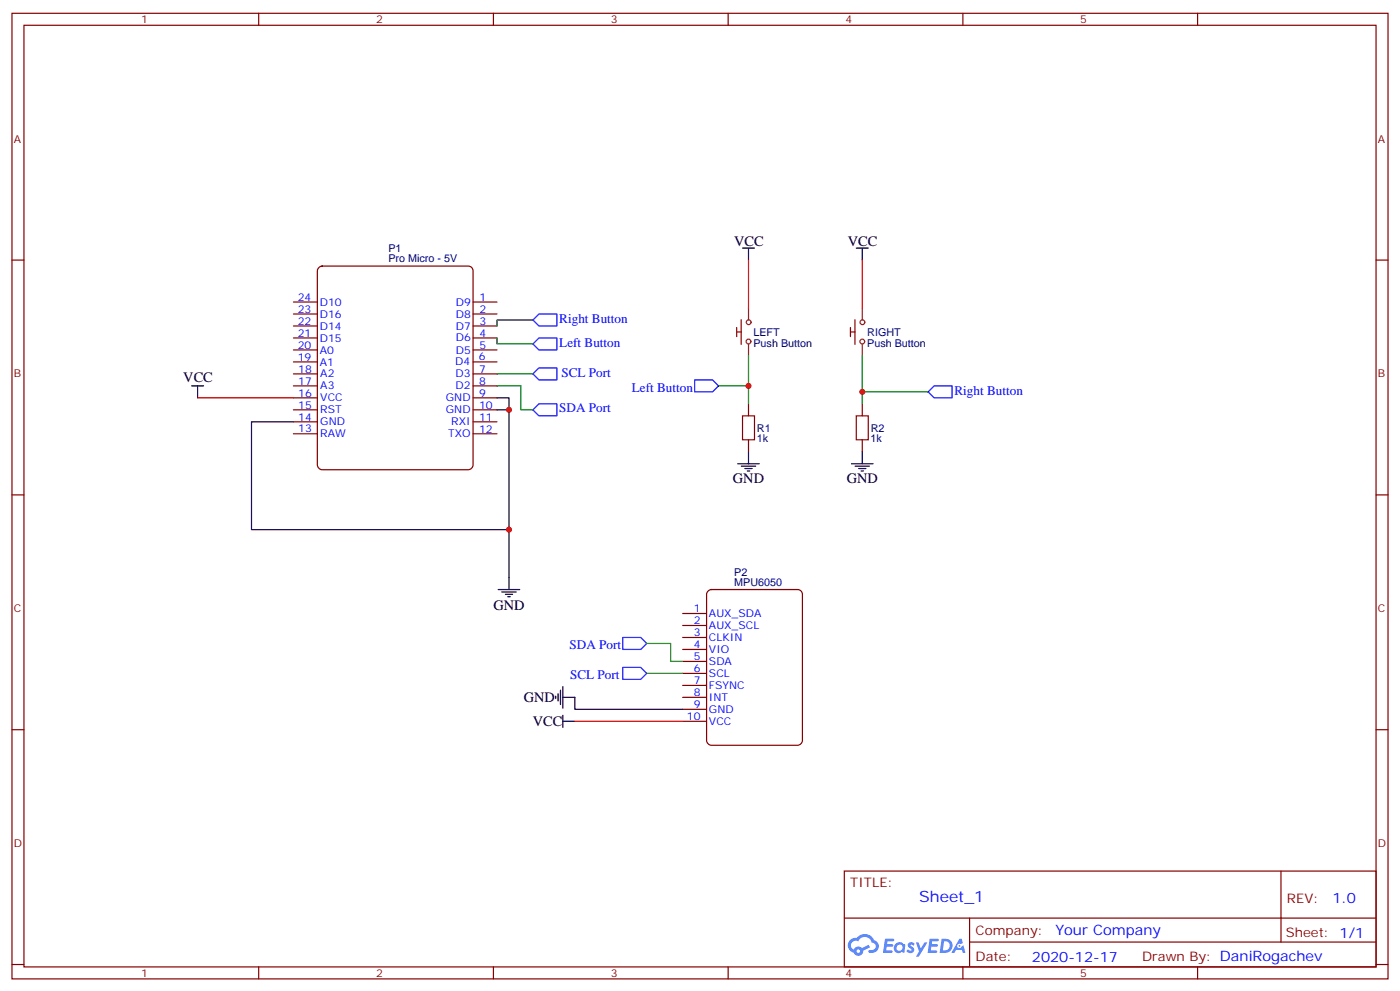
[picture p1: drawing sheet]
<svg xmlns="http://www.w3.org/2000/svg" width="412mm" height="292mm" viewBox="0 0 412 292" stroke-linecap="round" stroke-linejoin="round" font-family="sans-serif">
<g fill="none" stroke="#870000" stroke-width=".35">
<path d="M3.5 3.9h405.4v284.4h-405.4zM7.1 7.4h398.2v277.3h-398.2zM76.2 3.9v3.5M145.3 3.9v3.5M214.5 3.9v3.5M283.6 3.9v3.5M352.8 3.9v3.5M3.5 76.6h3.6M405.3 76.6h3.6M3.5 145.7h3.6M405.3 145.7h3.6M3.5 214.9h3.6"/>
<path d="M405.3 214.9h3.6M248.7 256.5h156.6v28.2h-156.6zM377.3 256.5v20.9M248.7 270.4h156.5M285.6 277.4h119.6M285.6 270.4v14.1M3.5 284h3.6M76.2 284.7v3.6M145.3 284.7v3.6M214.5 284.7v3.6M283.6 284.7v3.6M352.8 284.7v3.6"/>
<path d="M405.3 284h3.6"/>
</g>
<g fill="#5487ff">
<path d="M267.7 277.7a1.22 1.22 0 0 1 1.7 .2l-.4 .6a.47 .47 0 0 0-.3-.4 .47 .47 0 0 0-.5 .2l.1 .2a1.14 1.14 0 0 1 .8 1.8 1.14 1.14 0 0 1-1.9 0l-.2-.2 .5-.6 .7 .5a.29 .29 0 0 0 .3-.3 .29 .29 0 0 0-.2-.3 1.04 1.04 0 0 1-.6-1.7z"/>
<path d="M260.7 276.4h2.4l.3 .2-.2 .5-1.8 .1-.1 .8h1.5l.3 .4-.3 .4h-1.6l-.2 1.1h1.7l.2 .3-.2 .3-2.6 .1z"/>
<path d="M273.8 276.4h2.4l.3 .2-.1 .5-1.8 .1-.2 .8h1.6l.3 .4-.4 .4h-1.6l-.1 1.1h1.7l.2 .3-.2 .3-2.6 .1z"/>
<path d="M282.6 276.4h.7l.3 1.3-.6 .3a.69 .69 0 0 0-1 .3 .69 .69 0 0 0 .4 .9 .69 .69 0 0 0 .9-.6l.5-.2 .6 2.2h-.8l-.2-.9h-1.8l-.5 .9h-.8z"/>
<path d="M269.8 277.5h.8l.6 1.8 1.1-1.8h.9l-2.6 4.2h-.8l.9-1.5z"/>
<path d="M277.4 276.4l-.6 4.2h1.3a2.11 2.11 0 0 0 2.5-2.1 2.11 2.11 0 0 0-2.5-2.1zM278.1 277.2a1.39 1.39 0 0 1 1.7 1.4 1.39 1.39 0 0 1-1.8 1.3h-.3z"/>
<path d="M263.7 278.1a1.54 1.54 0 0 0-.1 2.1 1.54 1.54 0 0 0 2.2 .1l.6 .3 .3-2.3-.2-.3h-.4a1.49 1.49 0 0 0-2.4 .1zM264 279.1a.94 .94 0 0 1 1.8 0 .94 .94 0 0 1-1.8 0z"/>
<path d="M250.4 276.8a2.18 2.18 0 0 0 1.1 3.7 1.44 1.44 0 0 0 1.6 .9 1.44 1.44 0 0 0 1.2-1.4l2-1-.5-.8-1.9 1a1.47 1.47 0 0 0-2.4 .4 1.39 1.39 0 0 1-.7-1.9 1.39 1.39 0 0 1 2-.5 2.12 2.12 0 0 1 2.2-1.3 2.12 2.12 0 0 1 1.9 1.7 1.14 1.14 0 0 1 1.1 1.4 1.14 1.14 0 0 1-1.7 .7 .43 .43 0 0 0-.5 .4 .43 .43 0 0 0 .4 .5 1.98 1.98 0 0 0 2.5-1.2 1.98 1.98 0 0 0-1.2-2.6 3.1 3.1 0 0 0-5.3-.6l-.9 .1zM252.3 280.1a.55 .55 0 0 1 1.1 0 .55 .55 0 0 1-1.1 0z"/>
<circle cx="282.6" cy="278.5" r=".26"/>
</g>
<path d="M93.8 78.9l1.1-.5h43a1.41 1.41 0 0 1 1.4 1.4v57.1a1.51 1.51 0 0 1-1.4 1.4h-43a1.51 1.51 0 0 1-1.4-1.4v-57.1z" fill="#fff" stroke="#800000" stroke-width=".35"/>
<g fill="none" stroke="#870000" stroke-width=".35">
<path d="M86.4 88.9h7.1M86.4 92.5h7.1M86.4 96h7.1M86.4 99.5h7.1M139.3 88.9h7.1M139.3 92.5h7.1M139.3 96h7.1M139.3 99.5h7.1M86.4 103h7.1M86.4 106.6h7.1M86.4 110.1h7.1M86.4 113.6h7.1"/>
<path d="M86.4 117.2h7.1M139.3 103h7.1M139.3 106.6h7.1M139.3 110.1h7.1M139.3 113.6h7.1M139.3 117.2h7.1M220.5 118.9v3.5M254 118.9v3.5M86.4 120.7h7.1M86.4 124.2h7.1M86.4 127.7h7.1M139.3 120.7h7.1"/>
<path d="M139.3 124.2h7.1M139.3 127.7h7.1M220.5 129.5v3.5M254 129.5v3.5"/>
</g>
<path d="M217 96.4v2.7M217 97.8h1.4M218.3 94.1v7.3M250.5 96.4v2.7M250.6 97.8h1.3M251.8 94.1v7.3" fill="none" stroke="#900" stroke-width=".35"/>
<g fill="none" stroke="#8c2424" stroke-width=".35">
<path d="M220.5 90.7v3.5M254 90.7v3.5M220.5 101.3v3.5M254 101.3v3.5"/>
<circle cx="220.5" cy="94.9" r=".71"/>
<circle cx="254" cy="94.9" r=".71"/>
<circle cx="220.5" cy="100.6" r=".71"/>
<circle cx="254" cy="100.6" r=".71"/>
</g>
<path d="M218.7 122.4h3.5v7.1h-3.5zM252.2 122.4h3.6v7.1h-3.6z" fill="none" stroke="#a10000" stroke-width=".35"/>
<g fill="none" stroke="#000" stroke-width=".35">
<path d="M218.7 73.1h3.5M220.5 73.1v3.5M252.2 73.1h3.6M254 73.1v3.5M217.3 136.6h6.4M218.4 137.3h4.2M219.4 138h2.1M220.1 138.7h.7M220.5 133v3.6M250.8 136.6h6.4M251.9 137.3h4.2M252.9 138h2.2"/>
<path d="M253.6 138.7h.8M254 133v3.6"/>
</g>
<path d="M146.4 99.5v1.8h10.6M157 94.2h-10.6v1.8M211.7 113.6h8.8M220.5 104.8v14.1M254 115.4h19.4M254 104.8v14.1" fill="none" stroke="#008700" stroke-width=".35"/>
<path d="M220.5 76.6v14.1M254 76.6v14.1" fill="none" stroke="#f00" stroke-width=".35"/>
<path d="M157 94.2l1.7-1.7h5.3v3.5h-5.3zM157 101.3l1.7-1.8h5.3v3.5h-5.3zM204.6 111.9h5.3l1.8 1.7-1.8 1.8h-5.3zM273.4 115.4l1.8-1.8h5.3v3.6h-5.3z" fill="none" stroke="#00f" stroke-width=".35"/>
<path d="M208.5 174.2l1-.6h25.4a1.41 1.41 0 0 1 1.5 1.4v43.1a1.51 1.51 0 0 1-1.5 1.4h-25.4a1.51 1.51 0 0 1-1.4-1.4v-43.1z" fill="#fff" stroke="#800000" stroke-width=".35"/>
<path d="M201.1 180.7h7M201.1 184.2h7M201.1 187.7h7M201.1 191.2h7M201.1 194.8h7M201.1 198.3h7M201.1 201.8h7M201.1 205.4h7M201.1 208.9h7M201.1 212.4h7" fill="none" stroke="#870000" stroke-width=".35"/>
<g fill="none" stroke="#000" stroke-width=".35">
<path d="M56.4 113.6h3.6M58.2 113.6v3.6M146.4 117.2h3.5v38.8h-75.8v-31.8h12.3M146.4 120.7h3.5M149.9 156v17.6M146.8 173.6h6.3M147.8 174.3h4.2M148.9 175h2.1M149.6 175.7h.7M163.7 205v.7M164.4 204.3v2.1M165.1 203.2v4.3"/>
<path d="M165.8 205.4h3.5v3.5h31.8M165.8 212.4h3.5M165.8 202.2v6.3M165.8 210.6v3.6"/>
</g>
<path d="M58.2 117.2h28.2M169.3 212.4h31.8" fill="none" stroke="#f00" stroke-width=".35"/>
<path d="M157 110.1l1.7-1.8h5.3v3.6h-5.3zM157 120.7l1.7-1.8h5.3v3.5h-5.3zM183.4 187.7h5.3l1.8 1.8-1.8 1.7h-5.3zM183.4 196.5h5.3l1.8 1.8-1.8 1.8h-5.3z" fill="none" stroke="#00f" stroke-width=".35"/>
<path d="M146.4 113.6h7.1v7.1h3.5M146.4 110.1h10.6M190.5 189.5h7.1v5.3h3.5M190.5 198.3h10.6" fill="none" stroke="#008700" stroke-width=".35"/>
<g fill="#c00">
<circle cx="220.5" cy="113.6" r=".88"/>
<circle cx="254" cy="115.4" r=".88"/>
<circle cx="149.9" cy="120.7" r=".88"/>
<circle cx="149.9" cy="156" r=".88"/>
</g>
<text font-size="4.6" fill="#00f" x="270.8" y="265.5">Sheet_1</text>
<g font-size="4.2">
<text x="216.3" y="72.4">VCC</text>
<text x="249.8" y="72.4">VCC</text>
<text x="54" y="112.6">VCC</text>
<text x="215.9" y="142.2">GND</text>
<text x="249.4" y="142.2">GND</text>
<text x="145.3" y="179.6">GND</text>
<text x="154.3" y="206.8">GND</text>
<text x="156.9" y="213.8">VCC</text>
</g>
<g font-size="4.2" fill="#00f">
<text x="392.5" y="265.8">1.0</text>
<text x="310.9" y="275.3">Your Company</text>
<text x="304" y="283.1">2020-12-17</text>
</g>
<g font-size="3.9" fill="#00f">
<text x="164.8" y="95">Right Button</text>
<text x="164.8" y="102.1">Left Button</text>
<text x="165.4" y="110.9">SCL Port</text>
<text x="186.1" y="115.4">Left Button</text>
<text x="281.2" y="116.2">Right Button</text>
<text x="164.8" y="121.5">SDA Port</text>
<text x="167.8" y="191.2">SDA Port</text>
<text x="167.9" y="200.1">SCL Port</text>
</g>
<g font-size="3.9" fill="#800">
<text x="250.5" y="261.1">TITLE:</text>
<text x="379.1" y="265.8">REV:</text>
<text x="287.4" y="275.3">Company:</text>
<text x="378.7" y="275.9">Sheet: 1/1</text>
<text x="287.4" y="283">Date:</text>
<text x="336.4" y="283.1">Drawn By: DaniRogachev</text>
</g>
<g font-size="3.2" fill="#800">
<text x="41.6" y="6.9">1</text>
<text x="110.8" y="6.9">2</text>
<text x="179.9" y="6.9">3</text>
<text x="249.1" y="6.9">4</text>
<text x="318.2" y="6.9">5</text>
<text x="4.1" y="42">A</text>
<text x="405.9" y="42">A</text>
<text x="4.1" y="111.2">B</text>
<text x="405.9" y="111.2">B</text>
<text x="4.1" y="180.3">C</text>
<text x="405.9" y="180.3">C</text>
<text x="4.1" y="249.4">D</text>
<text x="405.9" y="249.4">D</text>
<text x="41.6" y="287.7">1</text>
<text x="110.8" y="287.7">2</text>
<text x="179.9" y="287.7">3</text>
<text x="249.1" y="287.7">4</text>
<text x="318.2" y="287.7">5</text>
</g>
<g font-size="3.2" fill="#000080">
<text x="114.4" y="77.3">Pro Micro - 5V</text>
<text x="114.4" y="74.1">P1</text>
<text x="221.9" y="99">LEFT</text>
<text x="255.5" y="99">RIGHT</text>
<text x="221.9" y="102.1">Push Button</text>
<text x="255.5" y="102.1">Push Button</text>
<text x="223" y="130.3">1k</text>
<text x="223" y="127.2">R1</text>
<text x="256.5" y="130.3">1k</text>
<text x="256.5" y="127.2">R2</text>
<text x="216.3" y="172.5">MPU6050</text>
<text x="216.3" y="169.5">P2</text>
</g>
<g font-size="3.2" fill="#00f">
<text x="87.7" y="88.6">24</text>
<text x="94.2" y="90">D10</text>
<text x="134.3" y="90">D9</text>
<text x="141.2" y="88.6">1</text>
<text x="87.7" y="95.6">22</text>
<text x="87.7" y="92.1">23</text>
<text x="94.2" y="93.5">D16</text>
<text x="134.3" y="93.5">D8</text>
<text x="141.2" y="92.1">2</text>
<text x="141.2" y="95.6">3</text>
<text x="87.7" y="99.2">21</text>
<text x="94.2" y="100.6">D15</text>
<text x="94.2" y="97">D14</text>
<text x="134.3" y="97">D7</text>
<text x="134.3" y="100.6">D6</text>
<text x="141.2" y="99.1">4</text>
<text x="87.7" y="106.2">19</text>
<text x="87.7" y="102.7">20</text>
<text x="94.2" y="107.6">A1</text>
<text x="94.2" y="104.1">A0</text>
<text x="134.1" y="107.6">D4</text>
<text x="134.3" y="104.1">D5</text>
<text x="141" y="106.1">6</text>
<text x="141.2" y="102.7">5</text>
<text x="87.9" y="113.2">17</text>
<text x="87.9" y="109.7">18</text>
<text x="94.4" y="111.1">A2</text>
<text x="134.2" y="111.2">D3</text>
<text x="141.1" y="109.7">7</text>
<text x="141.1" y="113.3">8</text>
<text x="87.9" y="116.8">16</text>
<text x="94.4" y="118.2">VCC</text>
<text x="94.4" y="114.7">A3</text>
<text x="131.4" y="118.2">GND</text>
<text x="134.2" y="114.7">D2</text>
<text x="141.1" y="116.8">9</text>
<text x="87.9" y="123.8">14</text>
<text x="87.9" y="120.3">15</text>
<text x="94.4" y="125.2">GND</text>
<text x="94.4" y="121.7">RST</text>
<text x="131.4" y="121.7">GND</text>
<text x="132.9" y="125.3">RXI</text>
<text x="141.1" y="120.3">10</text>
<text x="141.1" y="123.9">11</text>
<text x="87.9" y="127.4">13</text>
<text x="94.4" y="128.8">RAW</text>
<text x="132" y="128.8">TXO</text>
<text x="141.1" y="127.4">12</text>
<text x="204.4" y="180.3">1</text>
<text x="204.4" y="183.8">2</text>
<text x="208.8" y="181.7">AUX_SDA</text>
<text x="208.8" y="185.2">AUX_SCL</text>
<text x="204.4" y="190.9">4</text>
<text x="204.4" y="187.4">3</text>
<text x="208.8" y="188.8">CLKIN</text>
<text x="204.4" y="194.4">5</text>
<text x="204.4" y="197.9">6</text>
<text x="208.8" y="192.3">VIO</text>
<text x="208.8" y="195.8">SDA</text>
<text x="204.4" y="201.5">7</text>
<text x="208.8" y="199.4">SCL</text>
<text x="208.8" y="202.9">FSYNC</text>
<text x="204.4" y="205">8</text>
<text x="204.4" y="208.5">9</text>
<text x="208.8" y="206.4">INT</text>
<text x="208.8" y="209.9">GND</text>
<text x="202.3" y="212.1">10</text>
<text x="208.8" y="213.5">VCC</text>
</g>
</svg>
